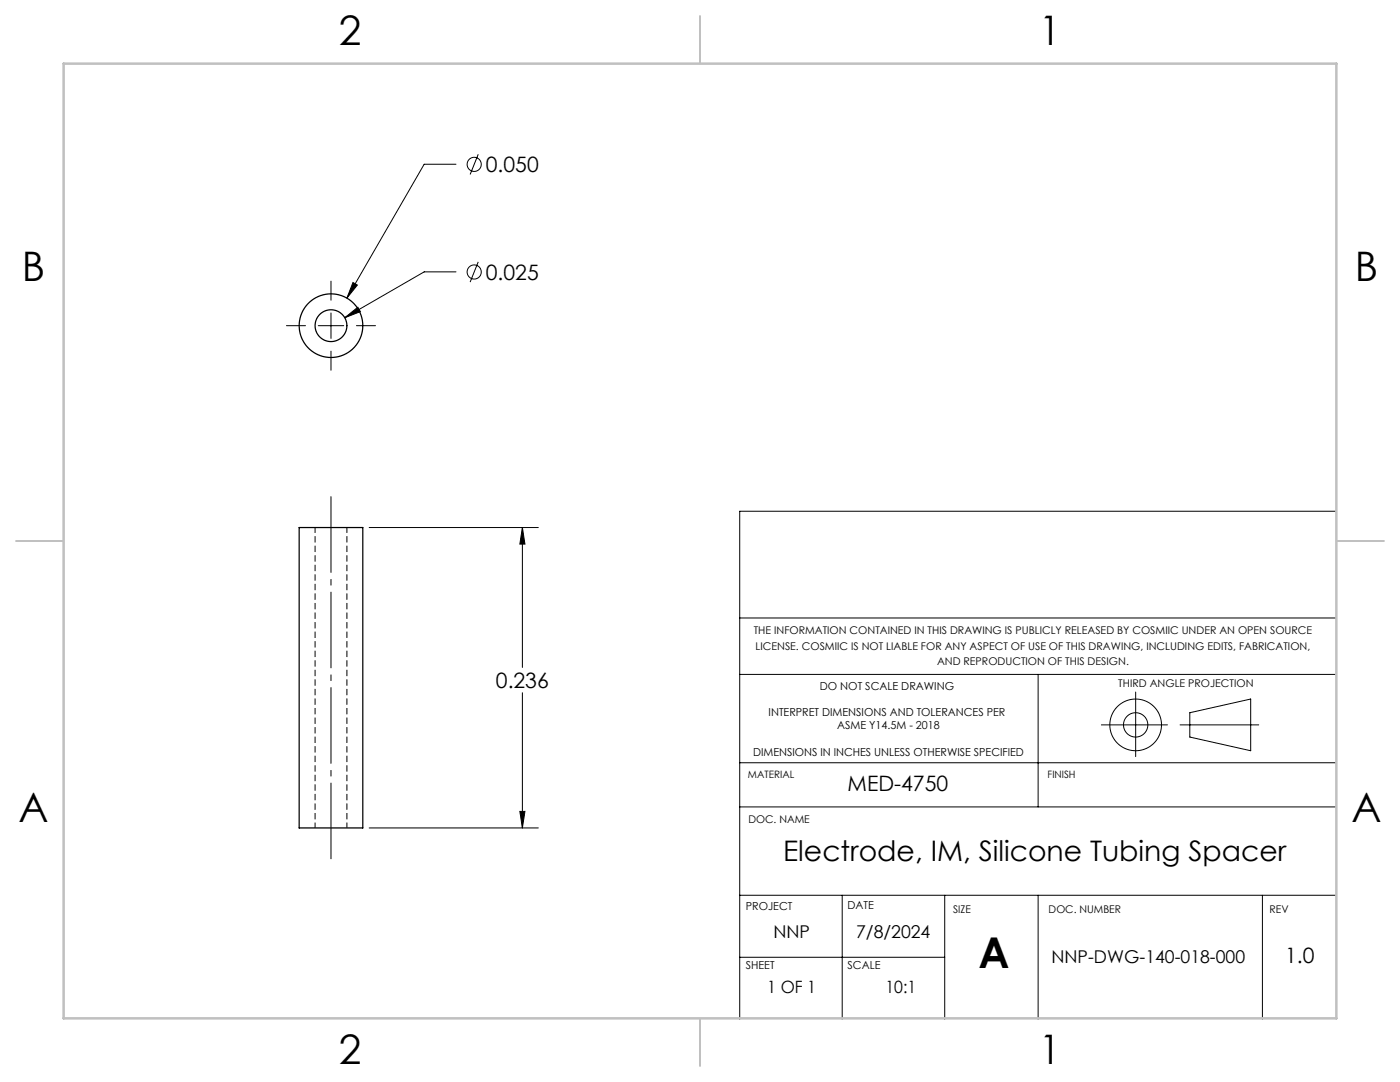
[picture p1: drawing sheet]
<svg xmlns="http://www.w3.org/2000/svg" width="279mm" height="216mm" viewBox="0 0 279 216" stroke-linecap="round" stroke-linejoin="round" font-family="sans-serif">
<g fill="none" stroke="#000" stroke-width=".25">
<path d="M59.7 105.3h12.7v59.9h-12.7z"/>
<circle cx="66.1" cy="65" r="3.2"/>
<circle cx="66.1" cy="65" r="6.3"/>
</g>
<path d="M62.9 105.3v59.9M69.2 165.2v-59.9" fill="none" stroke="#000" stroke-width=".2" stroke-dasharray="1.3 .6" stroke-dashoffset=".2" stroke-linecap="butt"/>
<g fill="none" stroke="#000" stroke-width=".2">
<path d="M91 32.8h-6.3l-15.5 26.7M95.4 30.8l-1.6 4M66.1 56.1v3.8M70.4 56.4l.9 .5-2.1 2.6zM91 54.2h-6.3l-15.9 9.2M95.4 52.3l-1.6 4M57.2 65h3.8M63.5 65h5.1M66.1 62.4v5.1M66.1 70.1v3.8M68.8 63.4l2.6-2.1 .5 .9zM71.1 65h3.8"/>
<path d="M73.7 105.3h33.7M104.3 105.3l.5 3.3h-1.1zM104.3 105.3v27.9M266.7 102h-119.1v101.4M104.3 138.2v27M147.6 123.3h119.1M147.6 134.6h119.1M207.2 134.6v26.4M226.6 138.1v12.9M147.6 152.2h119.1M219.8 144.6h13.2M235.5 144.6h15.7"/>
<path d="M237.5 142.2l12.1-2.7v10.3l-12.1-2.7zM73.7 165.2h33.7M103.7 161.9h1.1l-.5 3.3zM147.6 161h119.1M147.6 178.6h119.1M168.1 178.6v24.8M188.5 178.6v24.8M207.2 178.6v24.8M251.9 178.6v24.8M147.6 191h40.9"/>
<circle cx="94.6" cy="32.8" r="1.41"/>
<circle cx="94.6" cy="54.3" r="1.41"/>
<circle cx="226.6" cy="144.6" r="2.43"/>
<circle cx="226.6" cy="144.6" r="5.2"/>
</g>
<path d="M66.1 98.9v72.7" fill="none" stroke="#000" stroke-width=".2" stroke-dasharray="15.2 1.3 1.3 1.3" stroke-dashoffset="-.1" stroke-linecap="butt"/>
<path d="M139.7 3.2v9.5M3.2 107.9h9.5M266.7 107.9h9.5M139.7 203.2v9.5" fill="none" stroke="#c0c0c0" stroke-width=".25"/>
<path d="M12.7 12.7h254v190.5h-254z" fill="none" stroke="#c0c0c0" stroke-width=".5"/>
<path d="M70.4 56.4l-1.2 3.1 2.1-2.6zM68.8 63.4l3.1-1.2-.5-.9zM103.7 161.9h1.1l-.5 3.3zM104.3 105.3l.5 3.3h-1.1z" fill="#000"/>
<text font-size="8.5" x="195.3" y="193.2">A</text>
<g font-size="8.1">
<text x="67.6" y="8.9">2</text>
<text x="207.3" y="8.9">1</text>
<text x="4.4" y="56.2">B</text>
<text x="270.4" y="56.2">B</text>
<text x="3.7" y="164.1">A</text>
<text x="269.7" y="164.1">A</text>
<text x="67.6" y="212.4">2</text>
<text x="207.3" y="212.4">1</text>
</g>
<text font-size="5.6" x="156.3" y="171.9">Electrode, IM, Silicone Tubing Spacer</text>
<g font-size="4.2">
<text x="97" y="34.4">0.050</text>
<text x="97" y="55.8">0.025</text>
<text x="99" y="137.3">0.236</text>
<text x="169.1" y="157.8">MED-4750</text>
<text x="256.5" y="192.2">1.0</text>
</g>
<g font-size="3.5">
<text x="154.4" y="187.2">NNP</text>
<text x="170.9" y="187.2">7/8/2024</text>
<text x="209.8" y="192.2">NNP-DWG-140-018-000</text>
</g>
<g font-size="3.4">
<text x="153.1" y="198.2">1 OF 1</text>
<text x="176.7" y="198.2">10:1</text>
</g>
<g font-size="2.2">
<text x="163.6" y="137.6">DO NOT SCALE DRAWING</text>
<text x="153.4" y="142.9">INTERPRET DIMENSIONS AND TOLERANCES PER</text>
<text x="167.1" y="145.6">ASME Y14.5M - 2018</text>
<text x="150.3" y="150.9">DIMENSIONS IN INCHES UNLESS OTHERWISE SPECIFIED</text>
<text x="148.8" y="181.7">PROJECT</text>
<text x="169.1" y="181.4">DATE</text>
<text x="148.8" y="193.3">SHEET</text>
<text x="169.1" y="193.3">SCALE</text>
</g>
<g font-size="2.1">
<text x="150.4" y="126.6">THE INFORMATION CONTAINED IN THIS DRAWING IS PUBLICLY RELEASED BY COSMIIC UNDER AN OPEN SOURCE</text>
<text x="150.8" y="129.7">LICENSE. COSMIIC IS NOT LIABLE FOR ANY ASPECT OF USE OF THIS DRAWING, INCLUDING EDITS, FABRICATION,</text>
<text x="187" y="132.8">AND REPRODUCTION OF THIS DESIGN.</text>
<text x="223.2" y="137.2">THIRD ANGLE PROJECTION</text>
<text x="149.4" y="164.2">DOC. NAME</text>
<text x="190.2" y="182.2">SIZE</text>
<text x="209.3" y="182.2">DOC. NUMBER</text>
<text x="253.4" y="182.2">REV</text>
</g>
<g font-size="2">
<text x="149.3" y="155.3">MATERIAL</text>
<text x="209.1" y="155.3">FINISH</text>
</g>
</svg>
